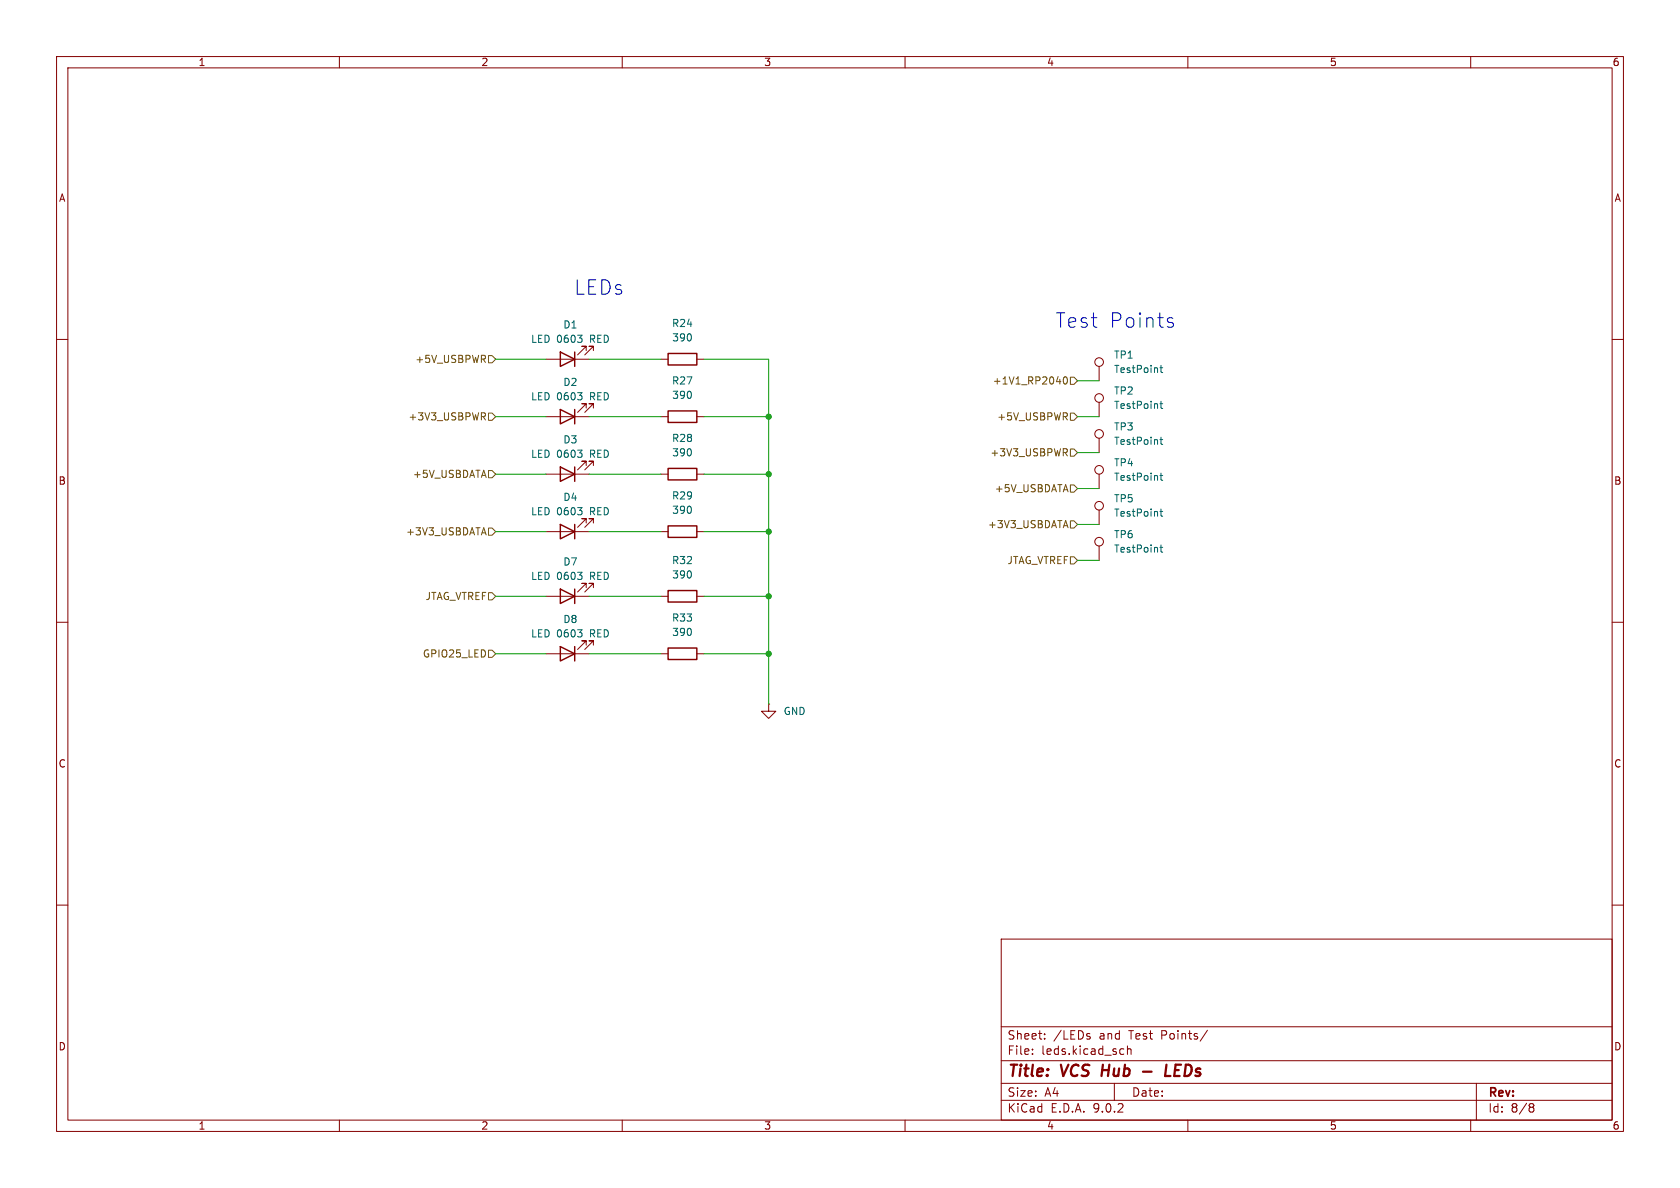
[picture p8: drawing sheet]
<svg xmlns="http://www.w3.org/2000/svg" width="297mm" height="210mm" viewBox="0 0 297 210" stroke-linecap="round" stroke-linejoin="round" font-family="sans-serif">
<g fill="none" stroke="#840000" stroke-width=".18">
<path d="M10 10h277v190h-277zM12 12h273v186h-273zM60 10v2M110 10v2M160 10v2M210 10v2M260 10v2M10 60h2M96.5 73.7h7.6M96.5 63.5h7.6M103.6 72.1v-.7h-.7h.7l-1.5 1.5M103.6 62v-.8h-.7h.7l-1.5 1.5"/>
<path d="M104.9 72.1v-.7h-.8h.8l-1.5 1.5M104.9 62v-.8h-.8h.8l-1.5 1.5M116.8 73.7h1.3M116.8 63.5h1.3M123.2 73.7h1.3M123.2 63.5h1.3M194.3 64.8v2.5M194.3 71.1v2.6M194.3 77.5v2.5M285 60h2M96.5 83.8h7.6M96.5 94h7.6"/>
<path d="M103.6 82.3v-.8h-.7h.7l-1.5 1.6M103.6 92.5v-.8h-.7h.7l-1.5 1.5M104.9 82.3v-.8h-.8h.8l-1.5 1.6M104.9 92.5v-.8h-.8h.8l-1.5 1.5M116.8 83.8h1.3M116.8 94h1.3M123.2 83.8h1.3M123.2 94h1.3M194.3 83.8v2.6M194.3 90.2v2.5M194.3 96.5v2.6M10 110h2"/>
<path d="M96.5 105.4h7.6M96.5 115.6h7.6M103.6 114v-.7h-.7h.7l-1.5 1.5M103.6 103.9v-.8h-.7h.7l-1.5 1.5M104.9 114v-.7h-.8h.8l-1.5 1.5M104.9 103.9v-.8h-.8h.8l-1.5 1.5M116.8 105.4h1.3M116.8 115.6h1.3M123.2 105.4h1.3M123.2 115.6h1.3M285 110h2M135.9 124.5v1.2h1.3l-1.3 1.3-1.3-1.3h1.3"/>
<path d="M135.9 124.5h.1M10 160h2M177 166h108v32h-108zM285 160h2M60 198v2M110 198v2M160 198v2M177 194.5h108M177 191.5h108M177 187.5h108M177 181.5h108M182.5 186.3v.1"/>
<path d="M182.5 185.5v.1M184.7 183.6v.1M184.7 182.8v.1M192.5 183.2l.2 .2-.2 .3M192.5 182.7l.2 .1M197 191.5v3M198.2 185.4l.5 .1M198.7 186.3l-.5 .1M199.3 185.5l.2-.1 .4 .1 .1 .9M199.3 184.9v1.5M210 198v2M213.5 182.1l-1.3 2"/>
<path d="M260 198v2M261 191.5v6.5M270.6 195.1l.4 .1 .2 .2-.3 .3M270.6 195.7h.3M270.9 195.7l.2 .2 .1 .4-.2 .2-.4 .1"/>
<circle cx="194.3" cy="70.4" r=".76"/>
<circle cx="194.3" cy="76.7" r=".76"/>
<circle cx="194.3" cy="64" r=".76"/>
<circle cx="194.3" cy="83.1" r=".76"/>
<circle cx="194.3" cy="89.4" r=".76"/>
<circle cx="194.3" cy="95.8" r=".76"/>
</g>
<path d="M195 188.2l-.3 2M202.1 189.4h1.5M206.2 188.2l-.2 2h.9M207.8 188.2l-.2 2h.9" fill="none" stroke="#840000" stroke-width=".4"/>
<g fill="none" stroke="#006464" stroke-width=".18">
<path d="M102.1 59.3h.8l-.4 .4M102.8 59.9v.5M102.1 79.6h.8l-.4 .5M102.1 69.4h.8l-.4 .5M102.8 70v.6M205.1 71.4h.4M205.1 65h.4M205.1 77.7h.4M205.2 64.6v1.1l.3 .2M205.2 70.9v1.1l.3 .2M205.2 77.3v1.1l.3 .2M102.1 89.7h.8l-.4 .5"/>
<path d="M102.8 80.2v.5M102.8 90.3v.6M205.1 96.8h.4M205.1 90.4h.4M205.1 84.1h.4M205.2 83.6v1.1l.3 .2M205.2 90v1.1l.3 .2M205.2 96.3v1.1l.3 .2M102.1 111.3h.8l-.4 .5M102.1 101.2h.8l-.4 .4M102.8 101.8v.5M102.8 111.9v.6"/>
</g>
<g fill="none" stroke="#840000" stroke-width=".25">
<path d="M99.1 72.4l2.5 1.3-2.5 1.2zM99.1 62.2l2.5 1.3-2.5 1.3zM101.6 62.2v2.6M101.6 72.4v2.5M118.1 72.6h5.1v2.1h-5.1zM118.1 62.5h5.1v2h-5.1zM99.1 82.6l2.5 1.2-2.5 1.3zM99.1 92.7l2.5 1.3-2.5 1.3zM101.6 82.6v2.5M101.6 92.7v2.6M118.1 82.8h5.1v2h-5.1zM118.1 93h5.1v2h-5.1z"/>
<path d="M99.1 114.3l2.5 1.3-2.5 1.2zM99.1 104.1l2.5 1.3-2.5 1.3zM101.6 104.1v2.6M101.6 114.3v2.5M118.1 104.4h5.1v2h-5.1zM118.1 114.6h5.1v2h-5.1z"/>
</g>
<g fill="none" stroke="#725600" stroke-width=".18">
<path d="M85.4 63.5l.4 .6M85.4 73.6l.4 .6M85.6 73l.2 .2v.3l-.2 .1M85.8 62.9v.5M86.4 62.9h.6l.6 .6-.6 .6h-.6zM86.4 73h.6l.6 .7-.6 .6h-.6zM186.8 67.5h.7M188.1 66.7l.2-.1a.68 .68 0 0 1 .4 .7 .68 .68 0 0 1-.4 .6l-.2-.1-.1-.4zM188.3 73.6l.4 .6M188.3 80l.4 .6M188.5 79.3l.2 .3-.1 .3-.1 .1M188.6 73.1v.4"/>
<path d="M189.2 73h.7l.6 .7-.6 .6h-.7zM189.2 66.7h.7l.6 .6-.6 .6h-.7zM189.2 79.4h.7l.6 .6-.6 .6h-.7zM85.2 94.2h.6M85.5 93.3l.4 1.3M86.4 93.3h.6l.6 .7-.6 .6h-.6zM86.4 83.2h.6l.6 .6-.6 .7h-.6zM188.1 92.9h.6M188.4 92l.4 1.3M189.2 85.7h.7l.6 .7-.6 .6h-.7zM189.2 98.4h.7l.6 .7-.6 .6h-.7zM189.2 92.1h.7l.6 .6-.6 .6h-.7z"/>
<path d="M86.4 114.9h.6l.6 .7-.6 .6h-.6zM86.4 104.8h.6l.6 .6-.6 .6h-.6z"/>
</g>
<g fill="none" stroke="#009600" stroke-width=".18">
<path d="M87.6 73.7h8.9M87.6 63.5h8.9M104.1 73.7h12.7M104.1 63.5h12.7M124.5 63.5h11.4v61M124.5 73.7h11.4M190.5 73.7h3.8M190.5 67.3h3.8M87.6 94h8.9M87.6 83.8h8.9M104.1 94h12.7M104.1 83.8h12.7"/>
<path d="M124.5 94h11.4M124.5 83.8h11.4M190.5 80h3.8M190.5 99.1h3.8M190.5 86.4h3.8M190.5 92.7h3.8M87.6 105.4h8.9M87.6 115.6h8.9M104.1 105.4h12.7M104.1 115.6h12.7M124.5 105.4h11.4M124.5 115.6h11.4"/>
</g>
<path d="M206.7 57l.6 .1 .2 .4-.4 .4h-.5M206.7 56.2l.6 .1" fill="none" stroke="#0000c2" stroke-width=".18"/>
<g fill="#009600" stroke="#009600" stroke-width=".18">
<circle cx="135.9" cy="73.7" r=".46"/>
<circle cx="135.9" cy="105.4" r=".46"/>
<circle cx="135.9" cy="94" r=".46"/>
<circle cx="135.9" cy="115.6" r=".46"/>
<circle cx="135.9" cy="83.8" r=".46"/>
</g>
<g font-size="3.5" fill="#0000c2">
<text x="101.3" y="52.3">LEDs</text>
<text x="186.4" y="58.2">Test</text>
<text x="195.9" y="58.2">Points</text>
</g>
<g font-size="2.8" fill="#840000">
<text x="178" y="190.9">Title:</text>
<text x="187.7" y="190.9">VCS</text>
<text x="195.6" y="190.9">Hub</text>
<text x="208.4" y="190.9">LEDs</text>
</g>
<g font-size="2.1" fill="#840000">
<text x="178" y="184">Sheet:</text>
<text x="186.2" y="184">/LEDs</text>
<text x="194.4" y="184">and</text>
<text x="199.8" y="184">Test</text>
<text x="205.6" y="184">Points/</text>
<text x="178" y="186.7">File:</text>
<text x="184.1" y="186.7">leds.kicad_sch</text>
<text x="178" y="196.9">KiCad</text>
<text x="178" y="194.1">Size:</text>
<text x="184.7" y="194.1">A4</text>
<text x="185.7" y="196.9">E.D.A.</text>
<text x="193.3" y="196.9">9.0.2</text>
<text x="200" y="194.1">Date:</text>
<text x="263" y="194.3">Rev:</text>
<text x="263" y="196.9">Id:</text>
<text x="267.1" y="196.9">8/8</text>
</g>
<g font-size="1.8" fill="#840000">
<text x="35" y="11.9">1</text>
<text x="85" y="11.9">2</text>
<text x="135" y="11.9">3</text>
<text x="185" y="11.9">4</text>
<text x="235" y="11.9">5</text>
<text x="285" y="11.9">6</text>
<text x="10.3" y="35.9">A</text>
<text x="285.3" y="35.9">A</text>
<text x="10.3" y="85.9">B</text>
<text x="285.3" y="85.9">B</text>
<text x="10.3" y="135.9">C</text>
<text x="285.3" y="135.9">C</text>
<text x="10.3" y="185.9">D</text>
<text x="285.3" y="185.9">D</text>
<text x="35" y="199.9">1</text>
<text x="85" y="199.9">2</text>
<text x="135" y="199.9">3</text>
<text x="185" y="199.9">4</text>
<text x="235" y="199.9">5</text>
<text x="285" y="199.9">6</text>
</g>
<g font-size="1.8" fill="#006464">
<text x="99.5" y="58.3">D1</text>
<text x="118.7" y="58">R24</text>
<text x="93.8" y="60.8">LED 0603</text>
<text x="104.4" y="60.8">RED</text>
<text x="118.7" y="60.6">390</text>
<text x="196.9" y="63.6">TP1</text>
<text x="93.8" y="71">LED 0603</text>
<text x="99.5" y="68.4">D2</text>
<text x="104.4" y="71">RED</text>
<text x="118.7" y="68.2">R27</text>
<text x="118.7" y="70.7">390</text>
<text x="196.9" y="70">TP2</text>
<text x="196.9" y="66.1">TestPoint</text>
<text x="196.9" y="72.5">TestPoint</text>
<text x="196.9" y="76.3">TP3</text>
<text x="93.8" y="81.1">LED 0603</text>
<text x="99.5" y="78.6">D3</text>
<text x="104.4" y="81.1">RED</text>
<text x="118.7" y="78.3">R28</text>
<text x="118.7" y="80.9">390</text>
<text x="196.9" y="82.7">TP4</text>
<text x="196.9" y="78.8">TestPoint</text>
<text x="99.5" y="88.7">D4</text>
<text x="118.7" y="88.5">R29</text>
<text x="196.9" y="89">TP5</text>
<text x="196.9" y="85.2">TestPoint</text>
<text x="93.8" y="91.3">LED 0603</text>
<text x="104.4" y="91.3">RED</text>
<text x="118.7" y="91">390</text>
<text x="196.9" y="95.4">TP6</text>
<text x="196.9" y="91.5">TestPoint</text>
<text x="99.5" y="100.2">D7</text>
<text x="118.7" y="99.9">R32</text>
<text x="196.9" y="97.9">TestPoint</text>
<text x="93.8" y="102.7">LED 0603</text>
<text x="104.4" y="102.7">RED</text>
<text x="118.7" y="102.5">390</text>
<text x="93.8" y="112.9">LED 0603</text>
<text x="99.5" y="110.3">D8</text>
<text x="104.4" y="112.9">RED</text>
<text x="118.7" y="110.1">R33</text>
<text x="118.7" y="112.6">390</text>
<text x="138.4" y="126.6">GND</text>
</g>
<g font-size="1.8" fill="#725600">
<text x="73.3" y="64.4">+5V_USBPWR</text>
<text x="175.4" y="68.2">+1V1_RP2040</text>
<text x="72.1" y="74.5">+3V3_USBPWR</text>
<text x="176.2" y="74.5">+5V_USBPWR</text>
<text x="175" y="80.9">+3V3_USBPWR</text>
<text x="72.9" y="84.7">+5V_USBDATA</text>
<text x="175.8" y="87.2">+5V_USBDATA</text>
<text x="71.7" y="94.8">+3V3_USBDATA</text>
<text x="174.6" y="93.6">+3V3_USBDATA</text>
<text x="178" y="99.9">JTAG_VTREF</text>
<text x="75.1" y="106.3">JTAG_VTREF</text>
<text x="74.7" y="116.4">GPIO25_LED</text>
</g>
</svg>
